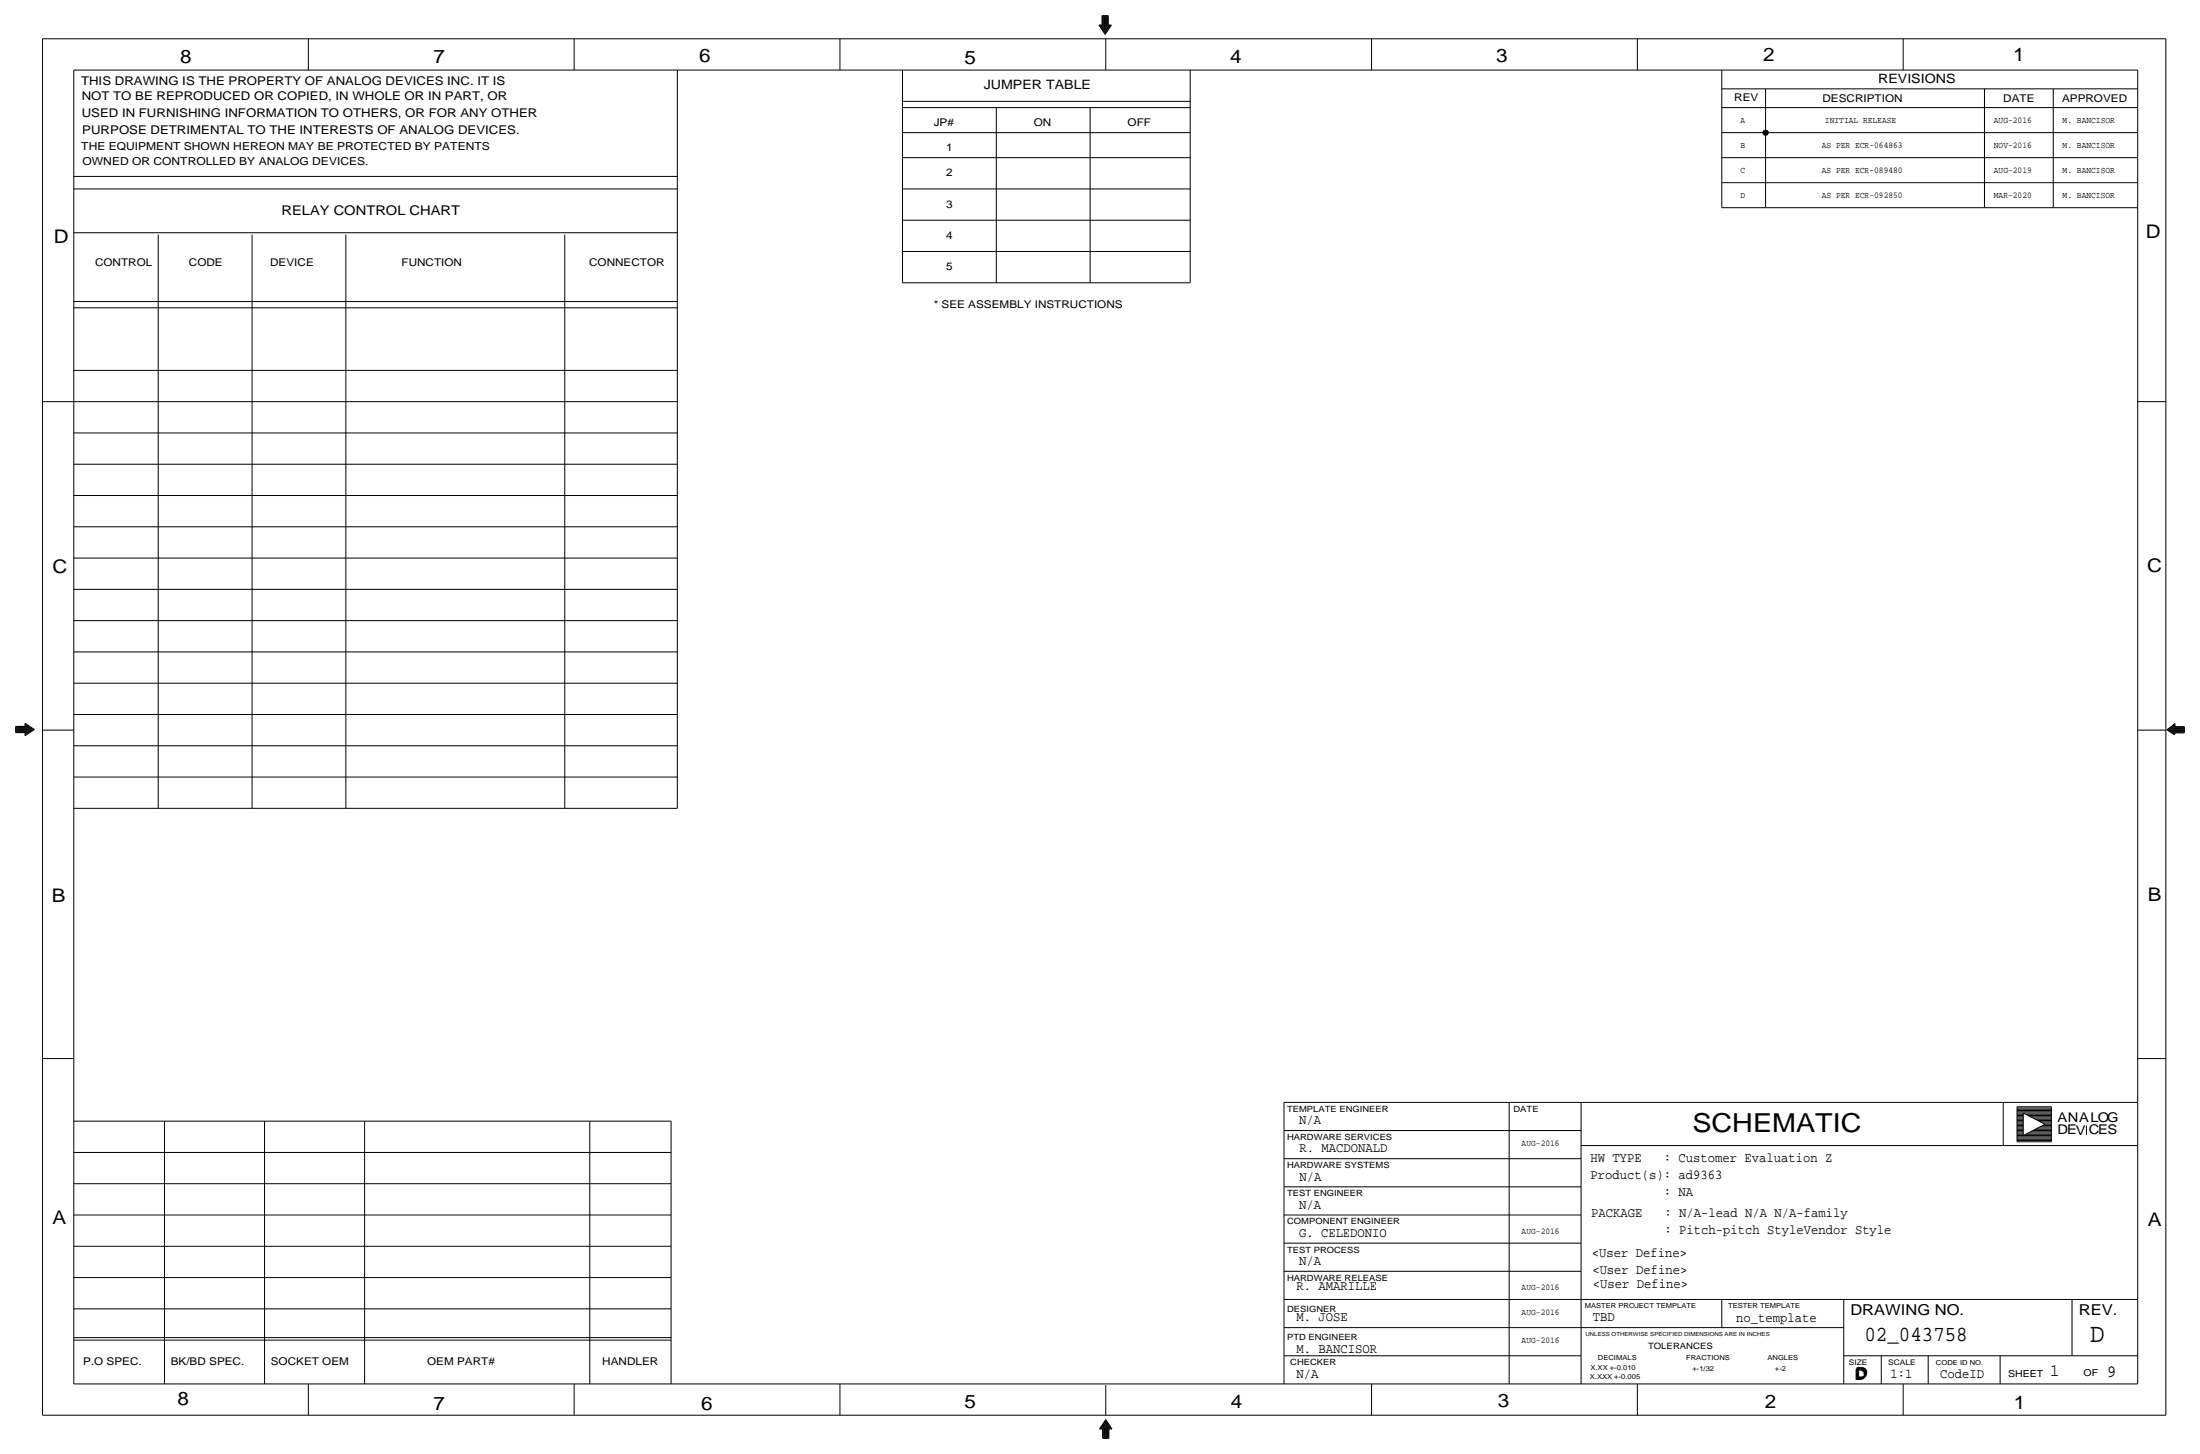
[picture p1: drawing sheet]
<svg xmlns="http://www.w3.org/2000/svg" width="893mm" height="590mm" viewBox="0 0 893 590" stroke-linecap="round" stroke-linejoin="round" font-family="sans-serif">
<!-- layer: Nets -->
<g fill="none" stroke="#000" stroke-width=".41">
<path d="M699.3 53.8v10.2zM699.3 53.8h17.7zM717 53.8v30.5zM717 53.8h88.9zM805.9 53.8v30.5zM805.9 53.8h28zM833.9 53.8v30.5zM833.9 53.8h34.3zM699.3 74.2h168.9zM699.3 74.2v10.1zM699.3 64h168.9zM699.3 64v10.2z"/>
<path d="M699.3 84.3h17.7zM717 84.3h88.9zM805.9 84.3h28zM833.9 84.3h34.3z"/>
</g>
<circle cx="717" cy="53.8" r="1.07" fill="#000" stroke="#000" stroke-width=".41"/>
<!-- layer: Page Border and Title Block -->
<g fill="none" stroke="#000" stroke-width=".41">
<path d="M17.3 15.7v558.8zM17.3 15.7h862.3zM125.2 15.7v12.7zM233.2 15.7v12.7zM341.1 15.7v12.7zM446.3 10.2h1.2zM446.3 10.2l2.5 3.8zM446.8 10.4l2 3.1zM446.8 10.4h1zM447.3 10.7h.8zM447.3 10.7l1.5 2.3zM447.5 6.4h2.6z"/>
<path d="M447.5 6.4v3.8zM447.8 10.9h.5zM447.8 10.9l1 1.5zM447.8 6.6h2zM447.8 6.6v3.8zM448.1 6.9h1.5zM448.1 6.9v3.8zM448.3 7.1h1zM448.3 7.1v3.8zM448.3 11.2h.3zM448.3 11.2l.5 .7zM448.6 7.4h.5z"/>
<path d="M448.6 7.4v3.8zM448.8 7.6v4.1zM449.1 7.4v3.8zM449.1 11.2h.2zM449.1 15.7v12.7zM449.3 7.1v3.8zM449.3 10.9h.5zM449.3 11.2l-.5 .7zM449.6 6.9v3.8zM449.6 10.7h.7zM449.8 10.9l-1 1.5zM449.8 6.6v3.8z"/>
<path d="M449.8 10.4h1zM450.1 6.4v3.8zM450.1 10.2h1.3zM450.3 10.7l-1.5 2.3zM450.8 10.4l-2 3.1zM451.4 10.2l-2.6 3.8zM557 15.7v12.7zM665 15.7v12.7zM772.9 15.7v12.7zM879.6 15.7v558.8zM30 28.4v533.4zM30 28.4h838.2z"/>
<path d="M275.1 28.4v299.8zM366.5 28.4v86.4zM483.4 28.4v86.4zM699.3 28.4v25.4zM699.3 36.1h168.9zM717 36.1v17.7zM805.9 36.1v17.7zM833.9 36.1v17.7zM868.2 28.4v533.4zM366.5 41.1h116.9zM366.5 53.8h116.9zM366.5 43.7h116.9z"/>
<path d="M404.6 43.7v71.1zM442.7 43.7v71.1zM699.3 43.7h168.9zM30 71.6h245.1zM30 76.7h245.1zM366.5 76.7h116.9zM366.5 64h116.9zM30 94.5h245.1zM64.3 95.2v233zM102.4 95.2v233zM140.5 95.2v233zM229.4 95.2v233z"/>
<path d="M366.5 89.4h116.9zM366.5 102.1h116.9zM366.5 114.8h116.9zM29.7 125h245.4zM30 122.4h245.1zM29.7 150.4h245.4zM17.3 163.1h257.8zM30 175.8h245.1zM868.2 163.1h11.4zM30 188.5h245.1zM30 201.2h245.1zM30 213.9h245.1z"/>
<path d="M29.9 226.6h245.2zM30 239.3h245.1zM30 252h245.1zM30 264.7h245.1zM30 277.4h245.1zM6.3 297.4h3.9zM6.3 294.9v2.5zM6.3 294.9h3.9zM6.6 297.2h3.8zM6.6 295.1v2.1zM6.6 295.1h3.8zM6.9 296.9h3.8z"/>
<path d="M6.9 295.4v1.5zM6.9 295.4h3.8zM7.1 295.7h3.8zM7.1 295.7v1zM7.1 296.7h3.8zM7.4 296.4h3.8zM7.4 295.9v.5zM7.4 295.9h3.8zM7.6 296.2h4.1zM10.2 293.6l3.8 2.6zM10.2 298.7l3.8-2.5zM10.2 293.6v1.3z"/>
<path d="M10.2 297.4v1.3zM10.4 294.1l3.1 2.1zM10.4 294.1v1zM10.4 298.2l3.1-2zM10.4 297.2v1zM10.7 294.6l2.3 1.6zM10.7 294.6v.8zM10.7 297.7l2.3-1.5zM10.7 296.9v.8zM10.9 295.1l1.5 1.1zM10.9 295.1v.6zM10.9 297.2l1.5-1z"/>
<path d="M10.9 296.7v.5zM11.2 295.7l.7 .5zM11.2 296.7l.7-.5zM11.2 296.4v.3zM11.2 295.7v.2zM17.3 296.4h12.7zM30 290.1h245.1zM868.2 296.4h11.4zM880 296.3l3.1 2zM880 296.3l3.1-2.1zM880.3 296.3l3 1.7zM880.3 296.3l3-2.6z"/>
<path d="M880.5 296.3l2.3 1.5zM880.5 296.3l2.3-1.6zM881 296.3l1.5-1.1zM881 296.3l1.5 1zM881.5 296.3l.8-.5zM881.5 296.3l.8 .5zM881.8 296.3h4.1zM882.3 296h3.8zM882.3 296.5h3.8zM882.3 295.8v.2zM882.3 296.5v.3zM882.5 295.8h3.9z"/>
<path d="M882.5 296.8h3.9zM882.5 295.2v.6zM882.5 296.8v.5zM882.8 295.5h3.8zM882.8 297h3.8zM882.8 294.7v.8zM882.8 297v.8zM883.1 295.2h3.8zM883.1 297.3h3.8zM883.1 294.2v1zM883.1 297.3v1zM883.3 297.5h3.8z"/>
<path d="M883.3 295h3.8zM883.3 297.5v.5zM883.3 293.7v1.3zM886.1 296v.5zM886.4 295.8v1zM886.6 295.5v1.5zM886.9 295.2v2.1zM887.1 295v2.5zM30 302.8h245.1zM30 315.5h245.1zM30 328.2h245.1zM17.3 429.8h12.7z"/>
<path d="M868.2 429.8h11.4zM30 455.2h242.5zM66.8 455.2v106.6zM107.4 455.2v106.6zM148.1 455.2v106.6zM239.5 455.2v106.6zM272.5 455.2v106.6zM521.5 459h120.6zM521.5 447.5v114.3zM521.5 447.5h346.7zM612.9 447.5v114.3zM642.1 447.5v114.3z"/>
<path d="M813.6 447.5v17.6zM819.1 460h2.6zM819.1 458h2.6zM819.1 459.5h2.6zM819.1 459h2.6zM819.1 458.5h2.6zM819.1 456.9h2.6zM819.1 452.4h2.6zM819.1 455.9h2.6zM819.1 457.5h2.6zM819.1 455.4h2.6zM819.1 456.4h2.6z"/>
<path d="M819.1 453.4h2.6zM819.1 453.9h2.6zM819.1 454.4h2.6zM819.1 454.9h2.6zM819.1 452.9h2.6zM819.1 450.9h14zM819.1 451.4h14zM819.1 450.3h14zM819.1 449.8h14zM819.1 449.3h14zM819.1 451.9h14zM819.1 449.3v14.3z"/>
<path d="M821.7 451.9l8.9 4.5zM821.7 451.9v9.1zM822.7 452.4h10.4zM823.5 452.9h9.6zM823.7 460h9.4zM824.5 453.4h8.6zM824.7 459.5h8.4zM825.8 459h7.3zM825.8 453.9h7.3zM826.5 458.5h6.6zM826.5 454.4h6.6zM827.5 458h5.6z"/>
<path d="M827.5 454.9h5.6zM828.5 457.5h4.6zM828.5 455.4h4.6zM829.6 456.9h3.5zM829.6 455.9h3.5zM830.6 456.4h2.5zM833.1 449.3v14.3zM847.3 456.9v3.9zM30 467.9h242.5zM521.5 470.4h120.6zM642.1 465.1h226.1zM819.1 460.5h2.6z"/>
<path d="M819.1 462.5h14zM819.1 461.5h14zM819.1 463h14zM819.1 462h14zM819.1 463.6h14zM819.1 461h14zM821.7 461l8.9-4.6zM822.7 460.5h10.4zM30 493.3h242.5zM30 480.6h242.5zM521.5 493.3h120.6zM521.5 481.8h120.6z"/>
<path d="M30 506h242.5zM30 518.7h242.5zM521.5 516.1h120.6zM521.5 504.7h120.6zM30 531.4h242.5zM521.5 539h227.3zM521.5 527.6h346.7zM699.3 527.6v11.4zM748.8 527.6v34.2zM841.5 527.6v22.8zM30 544.1h242.5zM30 543.1h242.5z"/>
<path d="M521.5 550.4h120.6zM748.8 550.4h119.4zM764 550.4v11.4zM783.1 550.4v11.4zM812.3 550.4v11.4zM17.3 574.5h862.3zM30 561.8h838.2zM125.2 561.8v12.7zM233.2 561.8v12.7zM341.1 561.8v12.7zM447 579.9h1.1zM447.5 579.6h.8z"/>
<path d="M448.1 579.4h.5zM448.1 579.9v3.8zM448.3 579.6v3.8zM448.6 579.4v3.8zM448.6 579.1h.2zM448.8 579.1v3.8zM449.1 576.3l2.5 3.8zM449.1 576.3l-2.6 3.8zM449.1 576.8l2 3.1zM449.1 576.8l-2.1 3.1zM449.1 577.3l1.5 2.3zM449.1 577.3l-1.6 2.3z"/>
<path d="M449.1 577.9l1 1.5zM449.1 577.9l-1 1.5zM449.1 578.4l.5 .7zM449.1 578.4l-.5 .7zM449.1 578.6v4.1zM449.1 562.4v12.1zM449.3 579.1h.3zM449.3 579.1v3.8zM449.6 579.4h.5zM449.6 579.4v3.8zM449.8 579.6h.8zM449.8 579.6v3.8z"/>
<path d="M450.1 579.9h1zM450.1 579.9v3.8zM557 561.8v12.7zM665 561.8v12.7zM772.9 561.8v12.7zM446.5 580.1h1.3zM447.8 583.9h2.5zM447.8 580.1v3.8zM448.1 583.7h2zM448.3 583.4h1.5zM448.6 583.2h1zM448.8 582.9h.5z"/>
<path d="M450.3 580.1h1.3zM450.3 580.1v3.8z"/>
</g>
<text font-size="10.9" x="848.9" y="544.8">D</text>
<text font-size="10.6" x="687.3" y="459.7">SCHEMATIC</text>
<text font-size="8.7" x="757.2" y="544.6">02_043758</text>
<g font-size="7.6">
<text x="73.2" y="25.4">8</text>
<text x="176" y="25.4">7</text>
<text x="284" y="25.1">6</text>
<text x="391.7" y="26.2">5</text>
<text x="499.6" y="25.4">4</text>
<text x="607.6" y="25.1">3</text>
<text x="716" y="24.9">2</text>
<text x="817.6" y="24.9">1</text>
<text x="21.8" y="98.8">D</text>
<text x="871.5" y="96.5">D</text>
<text x="21.3" y="232.7">C</text>
<text x="872" y="232.2">C</text>
<text x="872.2" y="365.8">B</text>
<text x="21.1" y="366">B</text>
<text x="21.3" y="496.8">A</text>
<text x="872.2" y="497.6">A</text>
<text x="72.1" y="570.5">8</text>
<text x="176" y="572.3">7</text>
<text x="284.7" y="572.3">6</text>
<text x="391.7" y="571.8">5</text>
<text x="499.9" y="571.5">4</text>
<text x="608.3" y="571.2">3</text>
<text x="716.8" y="571.5">2</text>
<text x="817.9" y="572">1</text>
</g>
<g font-size="7">
<text x="832.6" y="558.8">1</text>
<text x="855.7" y="559.1">9</text>
</g>
<g font-size="6.1">
<text x="844.3" y="533.9">REV.</text>
<text x="751.5" y="534">DRAWING NO.</text>
<text x="753.1" y="560.1">D</text>
<text x="753.6" y="559.6">D</text>
</g>
<g font-size="5.6">
<text x="527.6" y="456.4">N/A</text>
<text x="527.8" y="467.9">R. MACDONALD</text>
<text x="645.9" y="471.9">HW TYPE</text>
<text x="675.7" y="471.9">: Customer Evaluation Z</text>
<text x="527.8" y="479.3">N/A</text>
<text x="645.9" y="478.8">Product(s): ad9363</text>
<text x="675.7" y="485.6">: NA</text>
<text x="527.6" y="490.7">N/A</text>
<text x="646.2" y="494">PACKAGE</text>
<text x="675.9" y="494">: N/A-lead N/A N/A-family</text>
<text x="527.6" y="502.2">G. CELEDONIO</text>
<text x="675.9" y="501.1">: Pitch-pitch StyleVendor Style</text>
<text x="527.6" y="513.6">N/A</text>
<text x="646.4" y="510.3">&lt;User Define&gt;</text>
<text x="646.7" y="517.1">&lt;User Define&gt;</text>
<text x="526.5" y="523.7">R. AMARILLE</text>
<text x="646.9" y="523">&lt;User Define&gt;</text>
<text x="526.5" y="536.4">M. JOSE</text>
<text x="646.9" y="536.4">TBD</text>
<text x="705.1" y="536.7">no_template</text>
<text x="526.5" y="549.1">M. BANCISOR</text>
<text x="526.5" y="559.3">N/A</text>
<text x="767.8" y="559.3">1:1</text>
<text x="787.9" y="559.3">CodeID</text>
</g>
<g font-size="5.4">
<text x="114.3" y="87.4">RELAY CONTROL CHART</text>
<text x="835.7" y="455.3">ANALOG</text>
<text x="835.7" y="460.5">DEV</text>
<text x="848.3" y="460.5">CES</text>
</g>
<g font-size="5.2">
<text x="762.8" y="33.5">REVISIONS</text>
<text x="399.5" y="36.1">JUMPER TABLE</text>
</g>
<g font-size="4.9">
<text x="32.9" y="34.6">THIS DRAWING IS THE PROPERTY OF ANALOG DEVICES INC. IT IS</text>
<text x="33.2" y="40.7">NOT TO BE REPRODUCED OR COPIED, IN WHOLE OR IN PART, OR</text>
<text x="33.2" y="47.6">USED IN FURNISHING INFORMATION TO OTHERS, OR FOR ANY OTHER</text>
<text x="33.4" y="54.2">PURPOSE DETRIMENTAL TO THE INTERESTS OF ANALOG DEVICES.</text>
</g>
<g font-size="4.5">
<text x="33" y="61">THE EQUIPMENT SHOWN HEREON MAY BE PROTECTED BY PATENTS</text>
<text x="33.5" y="67.1">OWNED OR CONTROLLED BY ANALOG DEVICES.</text>
</g>
<g font-size="4.3">
<text x="704.3" y="41.1">REV</text>
<text x="740.2" y="41.4">DESCRIPTION</text>
<text x="813.6" y="41.4">DATE</text>
<text x="837.4" y="41.4">APPROVED</text>
<text x="379.2" y="51.3">JP#</text>
<text x="419.9" y="51.3">ON</text>
<text x="458" y="51.3">OFF</text>
<text x="384.3" y="61.5">1</text>
<text x="384.3" y="71.6">2</text>
<text x="384.3" y="84.3">3</text>
<text x="384.3" y="97">4</text>
<text x="38.6" y="107.9">CONTROL</text>
<text x="76.7" y="107.9">CODE</text>
<text x="109.7" y="107.9">DEVICE</text>
<text x="163.1" y="107.9">FUNCTION</text>
<text x="239.3" y="107.9">CONNECTOR</text>
<text x="384.3" y="109.7">5</text>
<text x="379.2" y="125">* SEE ASSEMBLY INSTRUCTIONS</text>
<text x="33.8" y="554.2">P.O SPEC.</text>
<text x="69.3" y="554.2">BK/BD SPEC.</text>
<text x="110" y="554.2">SOCKET OEM</text>
<text x="173.5" y="554.2">OEM PART#</text>
<text x="244.6" y="554.2">HANDLER</text>
</g>
<g font-size="3.9">
<text x="815.5" y="558.9">SHEET</text>
<text x="846.2" y="558.8">OF</text>
</g>
<g font-size="3.6">
<text x="706.9" y="50">A</text>
<text x="741.2" y="50">INITIAL RELEASE</text>
<text x="809.8" y="50">AUG-2016</text>
<text x="837.7" y="50">M. BANCISOR</text>
<text x="706.9" y="60.2">B</text>
<text x="739.9" y="60.2">AS PER ECR-064863</text>
<text x="809.8" y="60.2">NOV-2016</text>
<text x="837.7" y="60.2">M. BANCISOR</text>
<text x="706.9" y="70.4">C</text>
<text x="739.9" y="70.4">AS PER ECR-089480</text>
<text x="809.8" y="70.4">AUG-2019</text>
<text x="837.7" y="70.4">M. BANCISOR</text>
<text x="706.9" y="80.5">D</text>
<text x="739.9" y="80.5">AS PER ECR-092850</text>
<text x="809.8" y="80.5">MAR-2020</text>
<text x="837.7" y="80.5">M. BANCISOR</text>
<text x="618" y="465.3">AUG-2016</text>
<text x="618" y="500.9">AUG-2016</text>
<text x="618" y="523.7">AUG-2016</text>
<text x="618" y="533.9">AUG-2016</text>
<text x="618" y="545.3">AUG-2016</text>
</g>
<g font-size="3.5">
<text x="522.7" y="451.4">TEMPLATE ENGINEER</text>
<text x="614.7" y="451.4">DATE</text>
<text x="522.7" y="462.8">HARDWARE SERVICES</text>
<text x="522.7" y="474.2">HARDWARE SYSTEMS</text>
<text x="522.7" y="485.6">TEST ENGINEER</text>
<text x="522.7" y="497.1">COMPONENT ENGINEER</text>
<text x="522.7" y="508.5">TEST PROCESS</text>
<text x="522.7" y="519.9">HARDWARE RELEASE</text>
<text x="522.7" y="532.6">DESIGNER</text>
<text x="522.7" y="544.1">PTD ENGINEER</text>
<text x="669.3" y="547.6">TOLERANCES</text>
<text x="524" y="554.2">CHECKER</text>
</g>
<g font-size="3.1">
<text x="750.8" y="554">SIZE</text>
<text x="766.8" y="554">SCALE</text>
</g>
<g font-size="2.8">
<text x="643.6" y="531.1">MASTER PROJECT TEMPLATE</text>
<text x="701.8" y="531.1">TESTER TEMPLATE</text>
<text x="717.8" y="551.9">ANGLES</text>
<text x="645.9" y="556">X.XX +-0.010</text>
<text x="649" y="552.2">DECIMALS</text>
<text x="684.8" y="552.2">FRACTIONS</text>
<text x="687.3" y="556.8">+-1/32</text>
<text x="720.9" y="556.5">+-2</text>
<text x="786.2" y="554.1">CODE ID NO.</text>
<text x="645.7" y="559.8">X.XXX +-0.005</text>
</g>
<text font-size="2.3" x="643.9" y="542.3">UNLESS OTHERWISE SPECIFIED DIMENSIONS ARE IN INCHES</text>
</svg>
